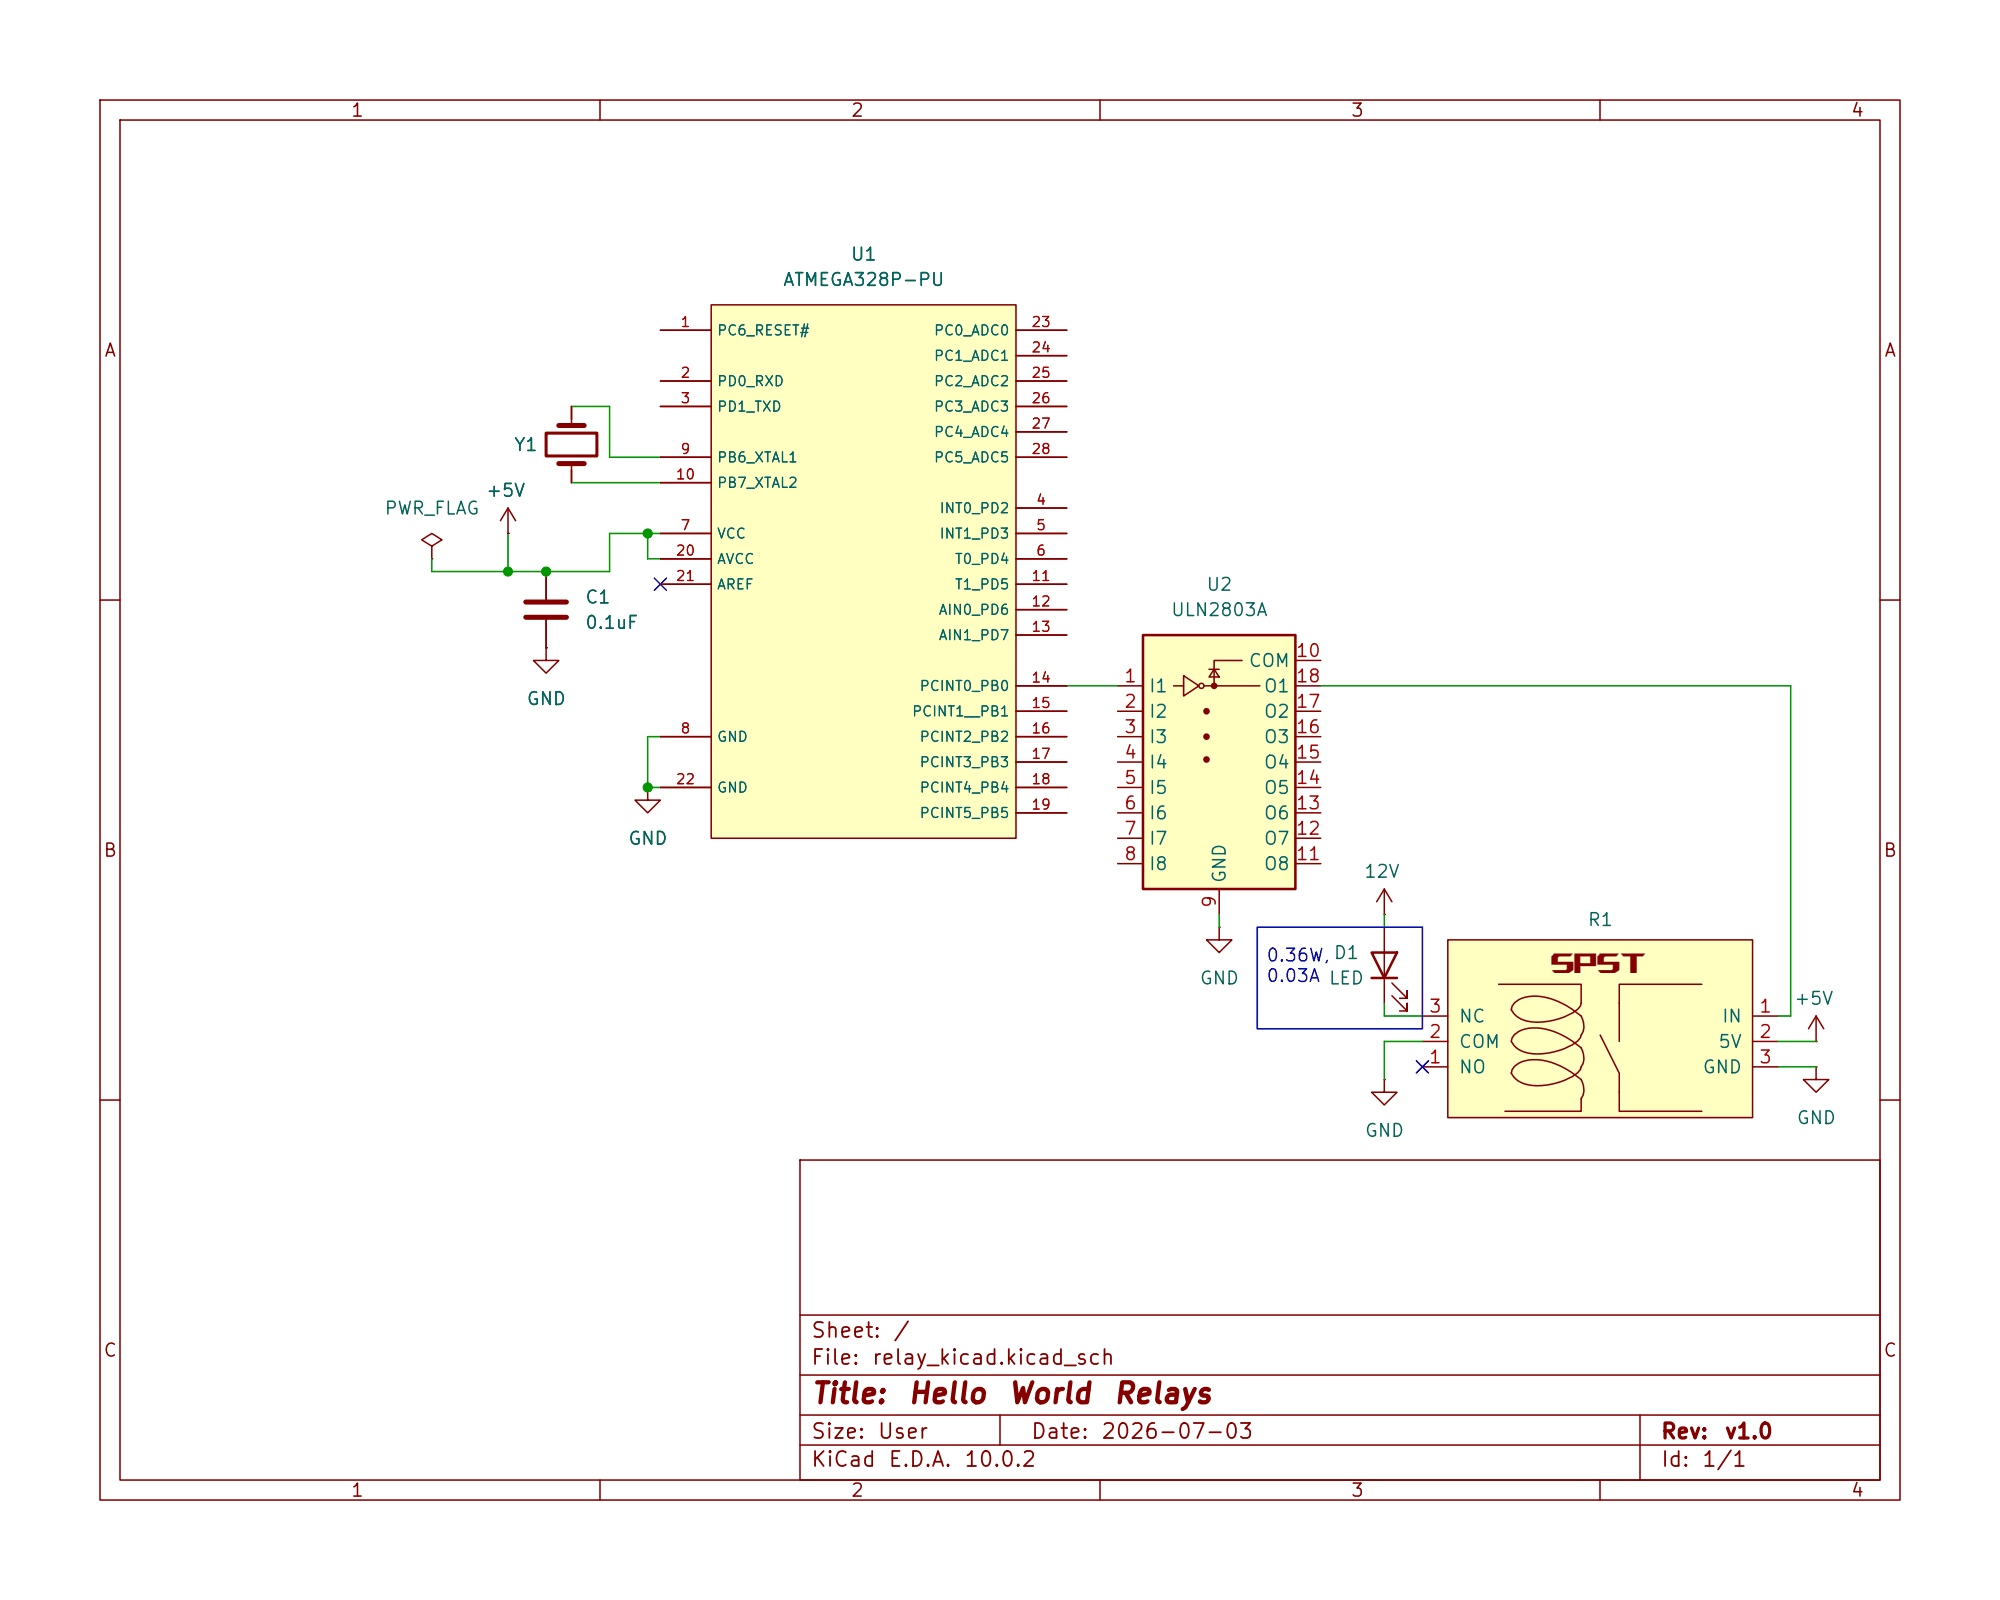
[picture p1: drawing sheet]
<svg xmlns="http://www.w3.org/2000/svg" width="200mm" height="160mm" viewBox="0 0 200 160" stroke-linecap="round" stroke-linejoin="round" font-family="sans-serif">
<g fill="none" stroke="#840000" stroke-width=".15">
<path d="M10 10h180v140h-180zM12 12h176v136h-176zM60 10v2M110 10v2M160 10v2M43.2 54.6l1-.6-1-.7-1 .7 1 .6v1.3M43.2 55.9h.1M50.8 53.3h.1M50.8 50.8l-.8 1.3M50.8 50.8l.8 1.3M50.8 50.8v2.5M54.6 57.2v2.7"/>
<path d="M57.1 40.6v2M57.1 46.4v1.9M10 60h2M54.6 64.8v1.2h1.3l-1.3 1.3-1.3-1.3h1.3M54.6 64.8h.1M54.6 62v2.8M64.8 78.7v1.3h1.2l-1.2 1.3-1.3-1.3h1.3M64.8 78.7h.1M188 60h2M10 110h2M80 116h108v32h-108zM188 110h2"/>
<path d="M80 137.5h108M80 131.5h108M60 148v2M80 144.5h108M80 141.5h108M100 141.5v3M110 148v2M160 148v2M164 141.5v6.5"/>
</g>
<path d="M55.9 46.4h2.5M55.9 42.6h2.5M52.6 60.2h4M52.6 61.7h4" fill="none" stroke="#840000" stroke-width=".51"/>
<path d="M54.6 43.3h5.1v2.3h-5.1z" fill="none" stroke="#840000" stroke-width=".3"/>
<path d="M71.1 30.5h30.5v53.3h-30.5z" fill="#ffffc2"/>
<g fill="none" stroke="#840000" stroke-width=".15">
<path d="M66 33h5.1M66 38.1h5.1M71.1 30.5h30.5v53.3h-30.5zM101.6 33h5.1M101.6 38.1h5.1M101.6 35.6h5.1M66 40.6h5.1M66 53.3h5.1M66 55.9h5.1M66 45.7h5.1M66 48.3h5.1M66 58.4h5.1"/>
<path d="M101.6 40.6h5.1M101.6 50.8h5.1M101.6 53.3h5.1M101.6 55.9h5.1M101.6 45.7h5.1M101.6 58.4h5.1M101.6 43.2h5.1M66 73.7h5.1M66 78.7h5.1M101.6 73.7h5.1M101.6 61h5.1M101.6 63.5h5.1"/>
<path d="M101.6 68.6h5.1M101.6 71.1h5.1M101.6 76.2h5.1M101.6 78.7h5.1M101.6 81.3h5.1M138.4 108v1.2h1.3l-1.3 1.3-1.2-1.3h1.2M138.4 108h.1"/>
</g>
<path d="M144.8 94h30.5v17.8h-30.5z" fill="#ffffc2"/>
<path d="M144.8 94h30.5v17.8h-30.5zM149.9 98.4h8.2v1.9l-.1 .3a4.3 4.3 0 0 1-2.7 1.4 4.4 4.4 0 0 1-3.7-.5l-.5-.5a1.53 1.53 0 0 1 1.4-1.3 6 6 0 0 1 4.7 1.2l.9 .7a1.88 1.88 0 0 1 0 1.9l-.1 .3a4.3 4.3 0 0 1-2.7 1.4 4.4 4.4 0 0 1-3.7-.5l-.5-.6a1.53 1.53 0 0 1 1.4-1.2 6 6 0 0 1 4.7 1.2l.9 .7a1.88 1.88 0 0 1 0 1.9l-.1 .3a4.3 4.3 0 0 1-2.7 1.4 4.4 4.4 0 0 1-3.7-.5l-.5-.6a1.53 1.53 0 0 1 1.4-1.2 6 6 0 0 1 4.7 1.1l.9 .8a1.88 1.88 0 0 1 0 1.9v1.2h-7.6M170.2 98.4h-8.3v5.7M142.2 106.7h2.6M142.2 101.6h2.6M142.2 104.1h2.6M160 103.5l1.9 3.8v3.8h8.3M175.3 106.7h2.5M175.3 101.6h2.5M175.3 104.1h2.5" fill="none" stroke="#840000" stroke-width=".15"/>
<path d="M114.3 63.5h15.2v25.4h-15.2z" fill="#ffffc2"/>
<path d="M114.3 63.5h15.2v25.4h-15.2zM137.2 95.3h2.5l-1.3 2.5zM137.2 97.8h2.5" fill="none" stroke="#840000" stroke-width=".25"/>
<g fill="none" stroke="#840000" stroke-width=".15">
<path d="M66 33h5.1M66 38.1h5.1M101.6 33h5.1M101.6 38.1h5.1M101.6 35.6h5.1M50.8 53.3h.1M54.6 57.2v2.7M57.1 40.6v1.3M57.1 47v1.3M66 40.6h5.1M66 53.3h5.1M66 55.9h5.1"/>
<path d="M66 45.7h5.1M66 48.3h5.1M66 58.4h5.1M101.6 40.6h5.1M101.6 50.8h5.1M101.6 53.3h5.1M101.6 55.9h5.1M101.6 45.7h5.1M101.6 58.4h5.1M101.6 43.2h5.1M54.6 64.8h.1M54.6 62v2.8"/>
<path d="M64.8 78.7h.1M66 73.7h5.1M66 78.7h5.1M101.6 68.6h5.1M101.6 71.1h5.1M101.6 73.7h5.1M101.6 76.2h5.1M101.6 78.7h5.1M101.6 61h5.1M101.6 63.5h5.1M111.8 68.6h2.5M111.8 71.1h2.5"/>
<path d="M111.8 73.7h2.5M111.8 76.2h2.5M111.8 78.7h2.5M117.3 68.6h1.1M118.4 67.6l1.5 1-1.5 1zM120.4 68.6h5.6M120.9 66.9h1M121.4 66.9l.5 .8h-1zM124.2 66h-2.8v2.6M129.5 68.6h2.6M129.5 71.1h2.6M129.5 73.7h2.6"/>
<path d="M129.5 76.2h2.6M129.5 78.7h2.6M129.5 66h2.6M101.6 81.3h5.1M111.8 81.3h2.5M111.8 83.8h2.5M111.8 86.4h2.5M121.9 92.7v1.3h1.3l-1.3 1.3-1.3-1.3h1.3M121.9 92.7h.1M121.9 88.9v2.5M129.5 81.3h2.6M129.5 83.8h2.6"/>
<path d="M129.5 86.4h2.6M138.4 91.4h.1M138.4 88.9v2.5M138.4 92.7v7.6M138.4 88.9l-.7 1.3M138.4 88.9l.8 1.3M139.2 99.6l1.5 1.5v-.8v.8h-.7M139.2 98.3l1.5 1.5v-.7v.7h-.7M181.6 106.7v1.3h1.3l-1.3 1.2-1.3-1.2h1.3M181.6 106.7h.1M181.6 104.1h.1M181.6 101.6l-.8 1.3"/>
<path d="M181.6 101.6l.8 1.3M181.6 101.6v2.5"/>
<circle cx="120.1" cy="68.6" r=".25"/>
</g>
<g fill="#840000" stroke="#840000" stroke-width=".15">
<circle cx="120.6" cy="71.1" r=".25"/>
<circle cx="120.6" cy="73.7" r=".25"/>
<circle cx="120.6" cy="76" r=".25"/>
<circle cx="121.4" cy="68.6" r=".25"/>
</g>
<g fill="none" stroke="#009600" stroke-width=".15">
<path d="M50.8 53.3v3.9M57.1 40.6h3.9v5.1h5M57.1 48.3h8.9M64.8 53.3v2.6h1.2M66 53.3h-5v3.9h-17.8v-1.3M66 73.7h-1.2v5h1.2M106.7 68.6h5.1M132.1 68.6h47v33h-1.3M121.9 91.4v1.3M138.4 91.4v1.3M138.4 100.3v1.3h3.8M142.2 104.1h-3.8v3.9"/>
<path d="M177.8 104.1h3.8M177.8 106.7h3.8"/>
</g>
<path d="M65.4 57.8l1.2 1.2M66.6 57.8l-1.2 1.2M141.6 106.1l1.2 1.2M142.8 106.1l-1.2 1.2" fill="none" stroke="#000084" stroke-width=".15"/>
<path d="M125.7 92.7h16.5v10.2h-16.5z" fill="none" stroke="#0000c2" stroke-width=".15"/>
<g fill="#009600" stroke="#009600" stroke-width=".1">
<circle cx="64.8" cy="78.7" r=".46"/>
<circle cx="54.6" cy="57.2" r=".46"/>
<circle cx="64.8" cy="53.3" r=".46"/>
<circle cx="50.8" cy="57.2" r=".46"/>
</g>
<text font-size="2.8" fill="#840000" x="155" y="97.3">SPST</text>
<g font-size="2" fill="#840000">
<text x="81" y="140.8">Title:</text>
<text x="90.7" y="140.8">Hello</text>
<text x="100.7" y="140.8">World</text>
<text x="111.2" y="140.8">Relays</text>
</g>
<g font-size="1.5" fill="#840000">
<text x="81" y="136.9">File:</text>
<text x="81" y="134.2">Sheet:</text>
<text x="87.1" y="136.9">relay_kicad.kicad_sch</text>
<text x="89.2" y="134.2">/</text>
<text x="81" y="147.1">KiCad</text>
<text x="81" y="144.3">Size:</text>
<text x="87.7" y="144.3">User</text>
<text x="88.7" y="147.1">E.D.A.</text>
<text x="96.3" y="147.1">10.0.2</text>
<text x="103" y="144.3">Date:</text>
<text x="110" y="144.3">2026-07-03</text>
<text x="166" y="144.3">Rev:</text>
<text x="166" y="147.1">Id:</text>
<text x="170.1" y="147.1">1/1</text>
<text x="172.4" y="144.3">v1.0</text>
</g>
<g font-size="1.3" fill="#840000">
<text x="35" y="12">1</text>
<text x="85" y="12">2</text>
<text x="135" y="12">3</text>
<text x="185" y="12">4</text>
<text x="10.3" y="36">A</text>
<text x="188.3" y="36">A</text>
<text x="10.3" y="86">B</text>
<text x="188.3" y="86">B</text>
<text x="10.3" y="136">C</text>
<text x="188.3" y="136">C</text>
<text x="35" y="150">1</text>
<text x="85" y="150">2</text>
<text x="135" y="150">3</text>
<text x="185" y="150">4</text>
</g>
<g font-size="1.3" fill="#006464">
<text x="78.2" y="28.9">ATMEGA328P-PU</text>
<text x="85" y="26.4">U1</text>
<text x="51.3" y="45.4">Y1</text>
<text x="38.4" y="51.8">PWR_FLAG</text>
<text x="48.5" y="50">+5V</text>
<text x="120.5" y="59.4">U2</text>
<text x="58.4" y="60.7">C1</text>
<text x="58.4" y="63.2">0.1uF</text>
<text x="117" y="61.9">ULN2803A</text>
<text x="52.6" y="70.8">GND</text>
<text x="114.8" y="69.6">I1</text>
<text x="124.8" y="67">COM</text>
<text x="126.3" y="69.6">O1</text>
<text x="114.8" y="72.1">I2</text>
<text x="114.8" y="74.6">I3</text>
<text x="114.8" y="77.2">I4</text>
<text x="126.3" y="77.2">O4</text>
<text x="126.3" y="74.6">O3</text>
<text x="126.3" y="72.1">O2</text>
<text x="114.8" y="79.7">I5</text>
<text x="114.8" y="82.3">I6</text>
<text x="126.3" y="82.3">O6</text>
<text x="126.3" y="79.7">O5</text>
<text x="62.7" y="84.8">GND</text>
<text x="114.8" y="84.8">I7</text>
<text x="114.8" y="87.3">I8</text>
<text x="122.9" y="88.4" transform="rotate(-90 122.9 88.4)">GND</text>
<text x="126.3" y="87.3">O8</text>
<text x="126.3" y="84.8">O7</text>
<text x="136.3" y="88.1">12V</text>
<text x="158.7" y="92.9">R1</text>
<text x="119.9" y="98.8">GND</text>
<text x="179.3" y="100.8">+5V</text>
<text x="145.8" y="107.7">NO</text>
<text x="145.8" y="105.1">COM</text>
<text x="145.8" y="102.6">NC</text>
<text x="170.2" y="107.7">GND</text>
<text x="171.7" y="105.1">5V</text>
<text x="172.1" y="102.6">IN</text>
<text x="179.6" y="112.7">GND</text>
<text x="136.4" y="114">GND</text>
</g>
<g font-size="1.3" fill="#a90000">
<text x="112.3" y="68.6">1</text>
<text x="112.3" y="71.1">2</text>
<text x="129.5" y="66">10</text>
<text x="129.5" y="71.1">17</text>
<text x="129.5" y="68.6">18</text>
<text x="112.3" y="73.6">3</text>
<text x="112.3" y="76.2">4</text>
<text x="129.5" y="76.2">15</text>
<text x="129.5" y="73.6">16</text>
<text x="112.3" y="78.7">5</text>
<text x="112.3" y="81.3">6</text>
<text x="112.3" y="83.8">7</text>
<text x="129.5" y="83.8">12</text>
<text x="129.5" y="81.3">13</text>
<text x="129.5" y="78.7">14</text>
<text x="112.3" y="86.3">8</text>
<text x="129.5" y="86.3">11</text>
<text x="121.9" y="90.9" transform="rotate(-90 121.9 90.9)">9</text>
<text x="142.8" y="101.6">3</text>
<text x="175.8" y="101.6">1</text>
<text x="142.8" y="106.7">1</text>
<text x="142.8" y="104.1">2</text>
<text x="175.8" y="104.1">2</text>
<text x="175.8" y="106.7">3</text>
</g>
<g font-size="1.3" fill="#0000c2">
<text x="126.5" y="96.5">0.36W, D1</text>
<text x="126.5" y="98.5">0.03A LED</text>
</g>
<g font-size="1" fill="#a90000">
<text x="68" y="33">1</text>
<text x="103.1" y="33">23</text>
<text x="103.1" y="35.5">24</text>
<text x="68" y="38">2</text>
<text x="68" y="40.6">3</text>
<text x="103.1" y="38">25</text>
<text x="103.1" y="40.6">26</text>
<text x="68" y="45.7">9</text>
<text x="103.1" y="43.1">27</text>
<text x="103.1" y="45.7">28</text>
<text x="67.5" y="48.2">10</text>
<text x="68" y="53.3">7</text>
<text x="103.5" y="50.7">4</text>
<text x="103.5" y="53.3">5</text>
<text x="67.5" y="55.8">20</text>
<text x="67.5" y="58.4">21</text>
<text x="103.1" y="58.4">11</text>
<text x="103.5" y="55.8">6</text>
<text x="103.1" y="60.9">12</text>
<text x="103.1" y="63.4">13</text>
<text x="103.1" y="68.5">14</text>
<text x="103.1" y="71.1">15</text>
<text x="68" y="73.6">8</text>
<text x="103.1" y="73.6">16</text>
<text x="103.1" y="76.1">17</text>
<text x="67.5" y="78.7">22</text>
<text x="103.1" y="78.7">18</text>
<text x="103.1" y="81.2">19</text>
</g>
<g font-size="1" fill="#006464">
<text x="71.6" y="33.8">PC6_RESET#</text>
<text x="93.3" y="33.8">PC0_ADC0</text>
<text x="71.6" y="38.9">PD0_RXD</text>
<text x="71.6" y="41.4">PD1_TXD</text>
<text x="93.3" y="36.3">PC1_ADC1</text>
<text x="93.3" y="38.9">PC2_ADC2</text>
<text x="93.3" y="41.4">PC3_ADC3</text>
<text x="71.6" y="46.5">PB6_XTAL1</text>
<text x="93.3" y="44">PC4_ADC4</text>
<text x="93.3" y="46.5">PC5_ADC5</text>
<text x="71.6" y="49">PB7_XTAL2</text>
<text x="93.9" y="51.6">INT0_PD2</text>
<text x="71.6" y="54.1">VCC</text>
<text x="71.6" y="56.7">AVCC</text>
<text x="71.6" y="59.2">AREF</text>
<text x="93.9" y="54.1">INT1_PD3</text>
<text x="95.4" y="56.7">T0_PD4</text>
<text x="95.4" y="59.2">T1_PD5</text>
<text x="93.8" y="61.7">AIN0_PD6</text>
<text x="93.8" y="64.3">AIN1_PD7</text>
<text x="91.1" y="71.9">PCINT1__PB1</text>
<text x="91.9" y="69.4">PCINT0_PB0</text>
<text x="71.6" y="74.4">GND</text>
<text x="91.9" y="74.4">PCINT2_PB2</text>
<text x="91.9" y="77">PCINT3_PB3</text>
<text x="71.6" y="79.5">GND</text>
<text x="91.9" y="79.5">PCINT4_PB4</text>
<text x="91.9" y="82.1">PCINT5_PB5</text>
</g>
</svg>
